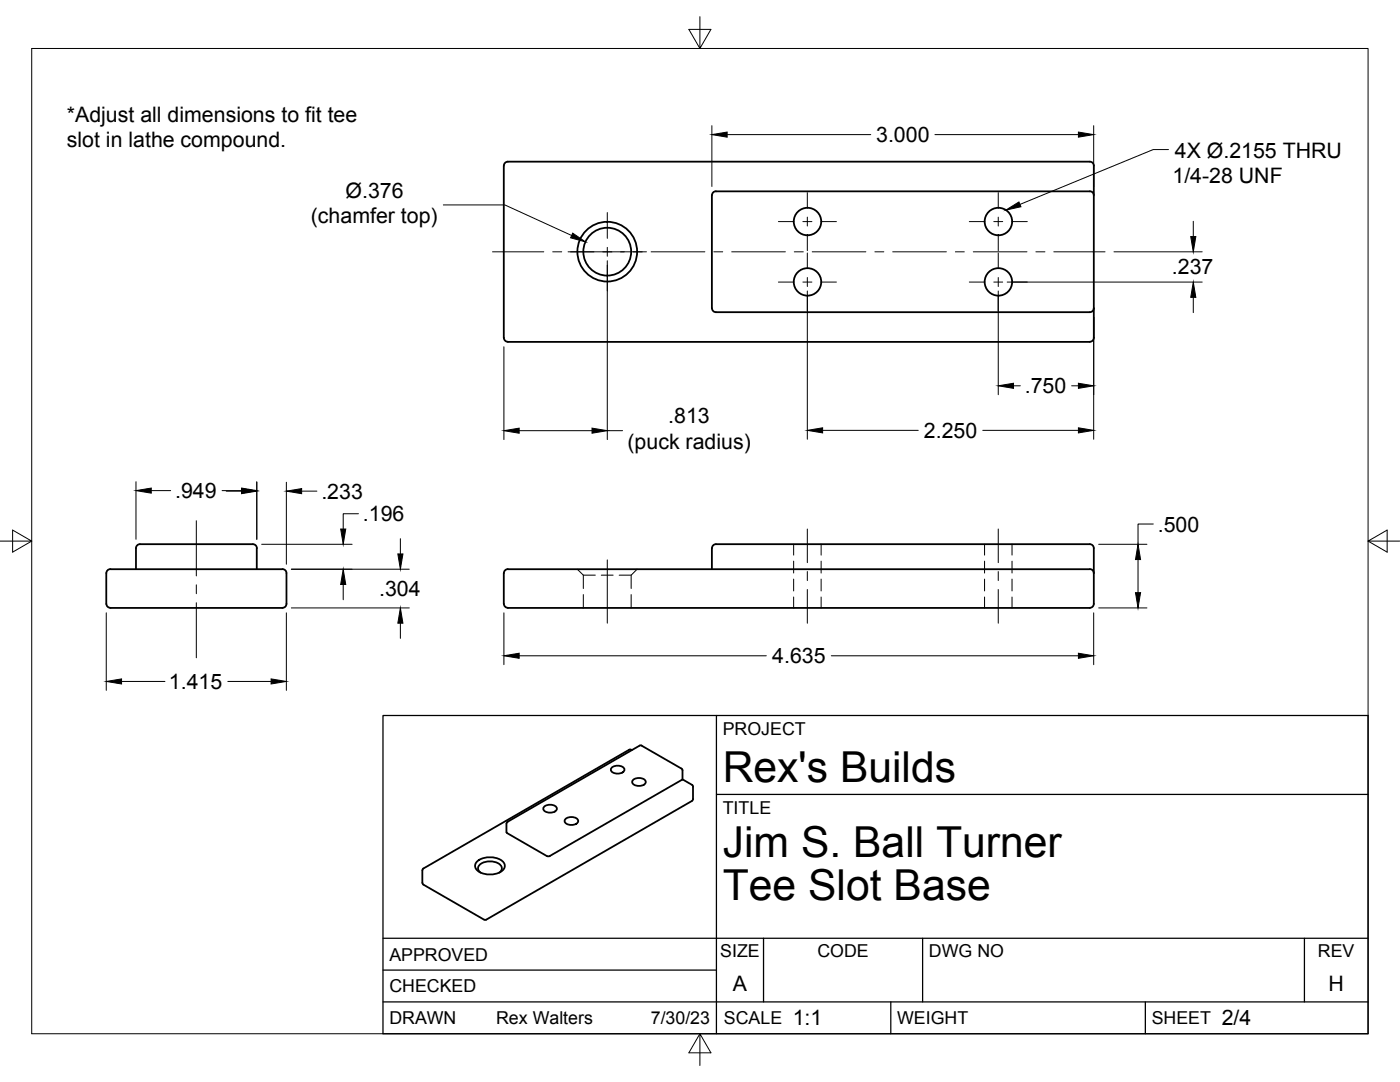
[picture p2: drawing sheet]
<svg xmlns="http://www.w3.org/2000/svg" width="279mm" height="216mm" viewBox="0 0 279 216" stroke-linecap="round" stroke-linejoin="round" font-family="sans-serif">
<!-- layer: Visible -->
<g fill="none" stroke="#000" stroke-width=".36">
<path d="M100.5 33.1v34.3M100.6 33.1a.79 .79 0 0 1 .8-.8h116.1a.79 .79 0 0 1 .8 .8M218.3 39a.76 .76 0 0 0-.8-.8h-74.6a.79 .79 0 0 0-.8 .8v22.5a.83 .83 0 0 0 .8 .8h74.6a.79 .79 0 0 0 .8-.8M218.3 33.1v28.4M218.3 61.5v5.9a.83 .83 0 0 1-.8 .8h-116.1a.79 .79 0 0 1-.8-.8M21.2 114.4v6.1M21.2 114.4a.76 .76 0 0 1 .8-.8h34.4a.79 .79 0 0 1 .8 .8v6.1a.83 .83 0 0 1-.8 .8h-34.4a.79 .79 0 0 1-.8-.8M50.5 108.6h-22.6a.79 .79 0 0 0-.8 .8v4.2M50.5 108.6a.79 .79 0 0 1 .8 .8M51.2 109.4v4.2M100.5 114.4v6.1M100.6 114.4a.79 .79 0 0 1 .8-.8h116.1a.76 .76 0 0 1 .8 .8"/>
<path d="M142.1 113.6v-4.2a.79 .79 0 0 1 .8-.8h74.6a.79 .79 0 0 1 .8 .8v11.1a.83 .83 0 0 1-.8 .8h-116.1a.79 .79 0 0 1-.8-.8M122 153.3a1.67 1.67 0 0 1 2.6 .3 1.57 1.57 0 0 1-2.7 0zM125.6 149.6l-41.1 23.7M125.6 149.6h.4M126 149.6l.1 .1M126.3 155.7a1.67 1.67 0 0 1 2.6 .3 1.57 1.57 0 0 1-2.7 0zM128 148.8l8 4.6 .2 .3v1.8M128.1 148.8h-.4l-26.4 15.2-.2 .4v1.6l.1 .2M136.2 155.5l-26.5 15.3h-.5M136.2 155.5l2.1 1.2v2.8l-.2 .3-41.1 23.7h-.3l-12.2-7M84.3 173.7v2.5M84.3 176.2l.2 .3"/>
<path d="M84.5 173.3l-.2 .3M95.2 171.9a4.3 4.3 0 0 1 5.2 0 1.23 1.23 0 0 1-.5 2.1 4.4 4.4 0 0 1-4.7-.4 1.13 1.13 0 0 1 0-1.7zM95.9 174.1a1.03 1.03 0 0 1-.5-1 1.03 1.03 0 0 1 .8-.9 3.3 3.3 0 0 1 3.8 .6 .96 .96 0 0 1-.4 1.3M101.2 166.2l7.9 4.6M108.5 161.1a1.67 1.67 0 0 1 2.6 .3 1.57 1.57 0 0 1-2.7 0zM112.8 163.5a1.67 1.67 0 0 1 2.6 .3 1.57 1.57 0 0 1-2.7 0z"/>
<circle cx="121.2" cy="50.2" r="6"/>
<circle cx="121.2" cy="50.2" r="4.8"/>
<circle cx="161.2" cy="44.2" r="2.74"/>
<circle cx="161.2" cy="56.3" r="2.74"/>
<circle cx="199.3" cy="44.2" r="2.74"/>
<circle cx="199.3" cy="56.3" r="2.74"/>
</g>
<!-- layer: Hidden -->
<g fill="none" stroke="#000" stroke-width=".2">
<path d="M115.2 113.6l1.2 1.2M116.4 114.8h2.4M116.4 114.8v2.6M116.4 118.6v2.7M120 114.8h2.4M123.6 114.8h2.4M126 118.6v2.7M127.1 113.6l-1.1 1.2v2.6M158.4 108.6v2.2M158.4 112v2.3M158.4 115.5v2.4M158.4 119.1v2.2"/>
<path d="M163.9 108.6v2.2M163.9 112v2.3M163.9 115.5v2.4M163.9 119.1v2.2M196.5 108.6v2.2M196.5 112v2.3M196.5 115.5v2.4M196.5 119.1v2.2M202 108.6v2.2M202 112v2.3M202 115.5v2.4M202 119.1v2.2"/>
</g>
<!-- layer: Border -->
<path d="M6.3 9.7h266.7v196.6h-266.7zM139.7 3.3v6.4l2.2-3.8h-4.4l2.2 3.8M0 108h6.3l-3.8-2.2v4.4l3.8-2.2M273 108l3.8 2.2v-4.4l-3.8 2.2h6.4M139.7 206.3l-2.2 3.8h4.4l-2.2-3.8v6.3" fill="none" stroke="#000" stroke-width=".2"/>
<!-- layer: Titleblock -->
<path d="M76.4 142.8h196.6v63.5h-196.6zM143 158.5h130M143 142.8v63.5M76.4 199.9h196.6M76.4 193.6h66.6M76.4 187.2h196.6M152.4 187.2v12.7M177.8 199.9v6.4M184.1 187.2v12.7M228.6 199.9v6.4M260.3 187.2v12.7" fill="none" stroke="#000" stroke-width=".25"/>
<!-- layer: Smart Centers -->
<g fill="none" stroke="#000" stroke-width=".2">
<path d="M161.1 38.4v3.2M199.2 38.4v3.2M98.3 50.2h10.2M110.3 50.2h1.8M113.4 50.2h15.6M121.2 42.4v5.2M121.2 49.4v1.7M121.2 52.9v5.2M129.9 50.2h10.8M142.5 50.2h1.7M146 50.2h10.7M155.3 44.2h3.2"/>
<path d="M155.3 56.3h3.2M158.5 50.2h1.8M160.2 44.2h1.8M160.2 56.3h1.8M161.1 43.3v1.8M161.1 46.9v3.1M161.1 50.5v3.1M161.1 55.4v1.8M161.1 58.9v3.2M162.1 50.2h10.7M163.8 44.2h3.1M163.8 56.3h3.1"/>
<path d="M174.6 50.2h1.8M178.2 50.2h10.7M190.7 50.2h1.7M193.4 44.2h3.2M193.4 56.3h3.2M194.2 50.2h10.8M198.3 44.2h1.8M198.3 56.3h1.8M199.2 43.3v1.8M199.2 46.9v3.1M199.2 50.5v3.1M199.2 55.4v1.8"/>
<path d="M199.2 58.9v3.2M201.9 44.2h3.1M201.9 56.3h3.1M206.7 50.2h1.8M210.3 50.2h10.2M39.2 103.9v11M39.2 116.7v1.8M121.2 111.7v12.7M161.1 105.6v6.7M161.1 114v1.8M161.1 117.6v6.8M199.2 105.6v6.7"/>
<path d="M199.2 114v1.8M199.2 117.6v6.8M39.2 120.3v11"/>
</g>
<!-- layer: FD_Dimensions -->
<g fill="none" stroke="#000" stroke-width=".2">
<path d="M142.1 25.1v12.1M145.1 26.9h28.7M186.6 26.9h28.6M218.3 25.1v12.1M88.5 40.9h12.3l13.3 6.1M121.2 52v35.7M161.1 58.1v29.6M199.2 58.1v20.7M201 56.3h38.9M222.3 50.2h17.6M238.1 44.2v3M238.1 59.3v3.1"/>
<path d="M100.6 69.2v18.5M202.3 77h1.3M213.9 77h1.3M218.3 63.3v24.4M27.1 96.1v11.5M30.2 97.9h3.9M44.3 97.9h3.9M45.1 98h3.1M51.2 96.1v11.5M57.1 96.2v16.4M60.2 98h3M103.6 85.9h14.6"/>
<path d="M121.2 85.9h3M164.2 85.9h19.1M196.1 85.9h19.1M52.2 108.6h18.1M58.1 113.6h23.6M68.5 116.6v3.1M71.5 102.5h-3v3.1M79.9 107.5v3M219.3 108.6h9.6M227.1 111.7v6.6M230.2 104.6h-3.1v4M21.2 122.3v15.5"/>
<path d="M24.3 136h8.6M45.5 136h8.6M57.1 122.3v15.5M58.1 121.3h23.6M79.9 124.4v3M100.6 122.3v10.3M103.6 130.9h49.3M165.9 130.9h49.3M218.3 122.3v10.3M219.3 121.3h9.6"/>
</g>
<g fill="#000" stroke="#000" stroke-width=".2">
<path d="M142.1 26.9l3-.5v1zM215.2 26.4l3.1 .5-3.1 .5zM114.3 46.5l2.5 1.8-2.9-.8zM238.1 56.3l.6 3h-1.1zM237.6 47.2h1.1l-.6 3zM199.2 77l3.1-.5v1zM215.2 76.5l3.1 .5-3.1 .5zM27.1 97.9l3.1-.5v1zM48.2 97.4l3 .5-3 .5zM48.2 97.5l3 .5-3 .5zM57.1 98l3.1-.5v1zM100.6 85.9l3-.5v1z"/>
<path d="M118.2 85.4l3 .5-3 .5zM161.1 85.9l3.1-.5v1zM215.2 85.4l3.1 .5-3.1 .5zM68.5 113.6l.5 3h-1zM68 105.6h1l-.5 3zM79.4 110.5h1l-.5 3.1zM226.6 118.3h1l-.5 3zM227.1 108.6l.5 3.1h-1zM21.2 136l3.1-.5v1zM54.1 135.5l3 .5-3 .5zM79.9 121.3l.5 3.1h-1zM100.6 130.9l3-.6v1.1z"/>
<path d="M215.2 130.3l3.1 .6-3.1 .5z"/>
</g>
<!-- layer: Hole Notes -->
<path d="M200.7 41.9l2.6-1.6 .5 1z" fill="#000" stroke="#000" stroke-width=".2"/>
<path d="M233.2 29.8h-3.1l-26.5 11" fill="none" stroke="#000" stroke-width=".2"/>
<g font-size="8.5">
<text x="144.3" y="156">Rex's Builds</text>
<text x="144.3" y="171">Jim S. Ball Turner</text>
<text x="144.3" y="179.6">Tee Slot Base</text>
</g>
<g font-size="4.3">
<text x="13.3" y="24.3">*Adjust all dimensions to fit tee</text>
<text x="13.3" y="29.4">slot in lathe compound.</text>
<text x="174.9" y="28.4">3.000</text>
<text x="234.5" y="31.5">4X Ø.2155 THRU</text>
<text x="69" y="39.4">Ø.376</text>
<text x="234" y="36.6">1/4-28 UNF</text>
<text x="62" y="44.6">(chamfer top)</text>
<text x="233.9" y="54.8">.237</text>
<text x="204.5" y="78.5">.750</text>
<text x="125.2" y="89.6">(puck radius)</text>
<text x="133.4" y="84.5">.813</text>
<text x="184.4" y="87.4">2.250</text>
<text x="34.9" y="99.4">.949</text>
<text x="64.1" y="99.5">.233</text>
<text x="72.4" y="104">.196</text>
<text x="231.1" y="106.1">.500</text>
<text x="75.7" y="118.9">.304</text>
<text x="33.7" y="137.5">1.415</text>
<text x="154.1" y="132.4">4.635</text>
<text x="146.3" y="197.7">A</text>
<text x="265.1" y="197.7">H</text>
<text x="158.2" y="204.6">1:1</text>
<text x="243.8" y="204.6">2/4</text>
</g>
<g font-size="3.5">
<text x="144.3" y="146.6">PROJECT</text>
<text x="144.3" y="162.3">TITLE</text>
<text x="77.7" y="191.7">APPROVED</text>
<text x="143.7" y="191">SIZE</text>
<text x="163.1" y="191">CODE</text>
<text x="185.4" y="191">DWG NO</text>
<text x="263" y="191">REV</text>
<text x="77.7" y="198">CHECKED</text>
<text x="77.7" y="204.4">DRAWN</text>
<text x="99" y="204.4">Rex Walters</text>
<text x="129.9" y="204.4">7/30/23</text>
<text x="144.5" y="204.4">SCALE</text>
<text x="179" y="204.4">WEIGHT</text>
<text x="229.8" y="204.4">SHEET</text>
</g>
</svg>
